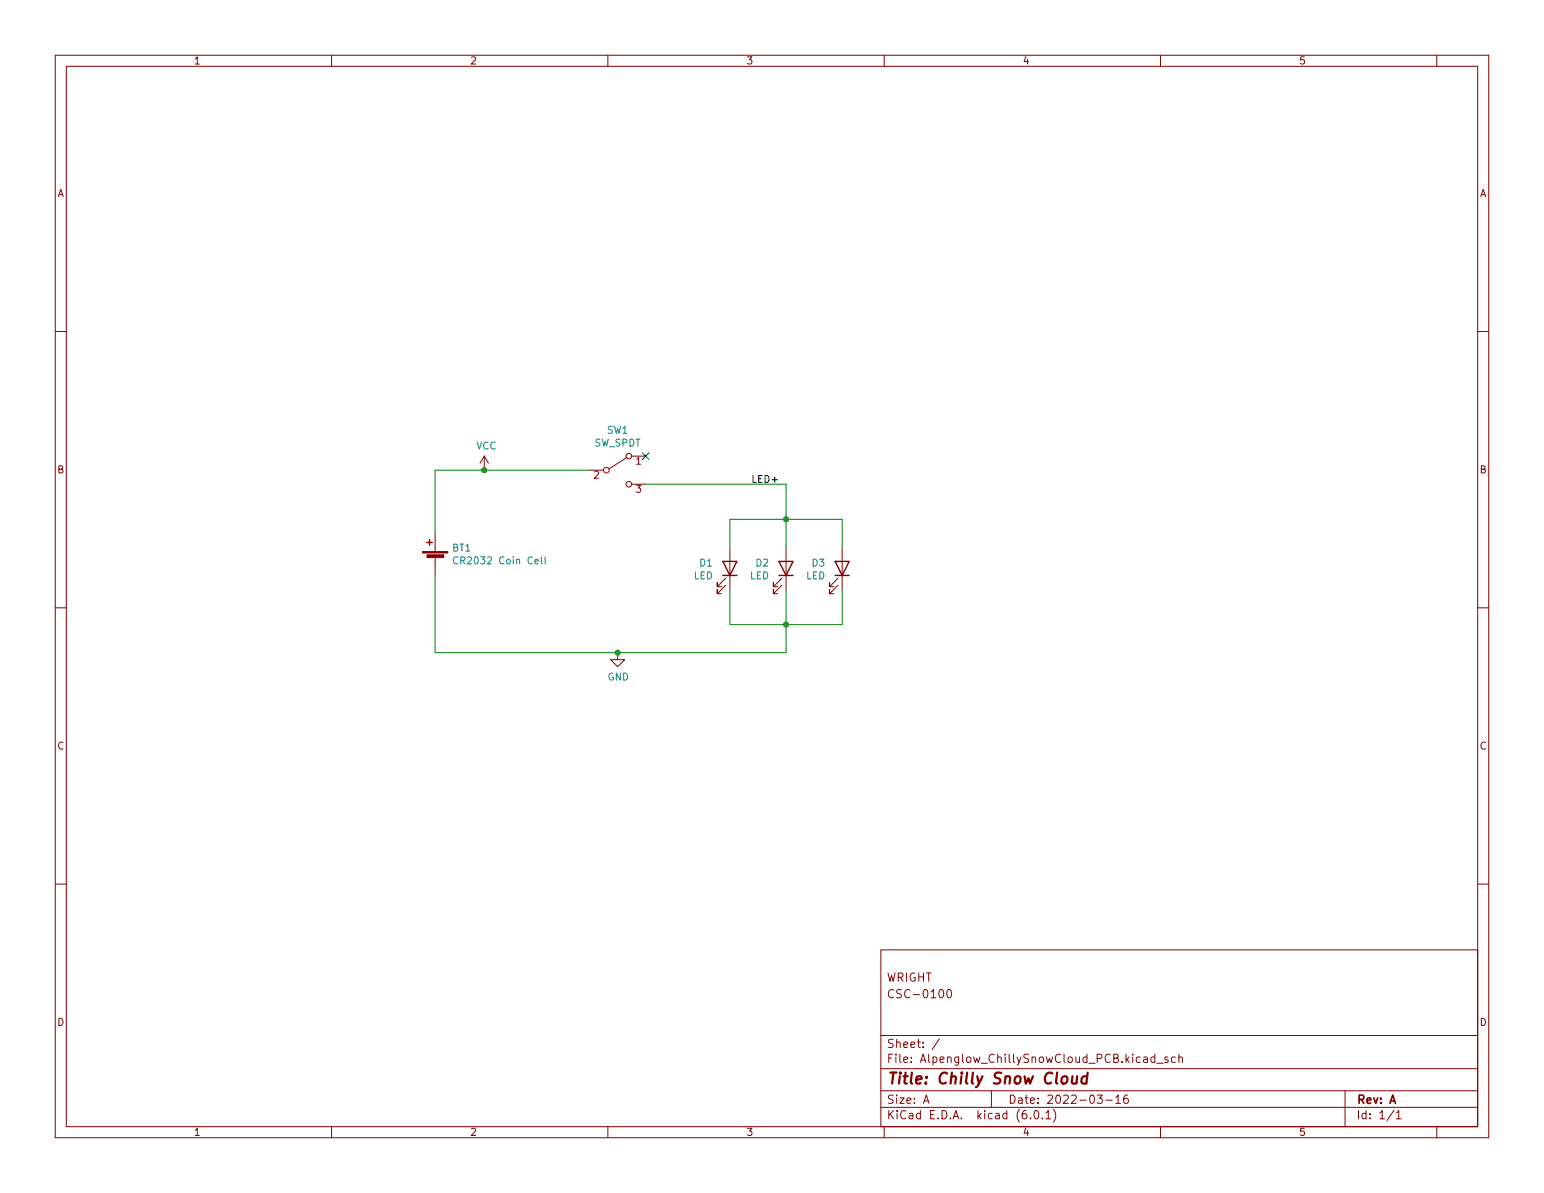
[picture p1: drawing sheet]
(kicad_sch (version 20211123) (generator eeschema)

 (paper "A")

 (title_block
  (title "Chilly Snow Cloud")
  (date "2022-03-16")
  (rev "A")
  (comment 2 "CSC-0100")
  (comment 3 "WRIGHT"))

 (lib_symbols
  (symbol "Device:Battery_Cell" (pin_numbers hide) (pin_names (offset 0) hide) (in_bom yes) (on_board yes)
   (property "Reference" "BT" (id 0) (at 2.54 2.54 0) (effects (font (size 1.27 1.27)) (justify left)))
   (property "Value" "Battery_Cell" (id 1) (at 2.54 0 0) (effects (font (size 1.27 1.27)) (justify left)))
   (property "Footprint" "" (id 2) (at 0 1.524 90) (effects (font (size 1.27 1.27)) hide))
   (property "Datasheet" "~" (id 3) (at 0 1.524 90) (effects (font (size 1.27 1.27)) hide))
   (symbol "Battery_Cell_0_1"
    (rectangle (start -2.286 1.778) (end 2.286 1.524) (stroke (width 0) (type default) (color 0 0 0 0)) (fill (type outline)))
    (rectangle (start -1.5748 1.1938) (end 1.4732 0.6858) (stroke (width 0) (type default) (color 0 0 0 0)) (fill (type outline)))
    (polyline (pts (xy 0 0.762) (xy 0 0)) (stroke (width 0) (type default) (color 0 0 0 0)) (fill (type none)))
    (polyline (pts (xy 0 1.778) (xy 0 2.54)) (stroke (width 0) (type default) (color 0 0 0 0)) (fill (type none)))
    (polyline (pts (xy 0.508 3.429) (xy 1.524 3.429)) (stroke (width 0.254) (type default) (color 0 0 0 0)) (fill (type none)))
    (polyline (pts (xy 1.016 3.937) (xy 1.016 2.921)) (stroke (width 0.254) (type default) (color 0 0 0 0)) (fill (type none))))
   (symbol "Battery_Cell_1_1"
    (pin passive line (at 0 5.08 270) (length 2.54) (name "+" (effects (font (size 1.27 1.27)))) (number "1" (effects (font (size 1.27 1.27)))))
    (pin passive line (at 0 -2.54 90) (length 2.54) (name "-" (effects (font (size 1.27 1.27)))) (number "2" (effects (font (size 1.27 1.27)))))))
  (symbol "Device:LED" (pin_numbers hide) (pin_names (offset 1.016) hide) (in_bom yes) (on_board yes)
   (property "Reference" "D" (id 0) (at 0 2.54 0) (effects (font (size 1.27 1.27))))
   (property "Value" "LED" (id 1) (at 0 -2.54 0) (effects (font (size 1.27 1.27))))
   (property "Footprint" "" (id 2) (at 0 0 0) (effects (font (size 1.27 1.27)) hide))
   (property "Datasheet" "~" (id 3) (at 0 0 0) (effects (font (size 1.27 1.27)) hide))
   (symbol "LED_0_1"
    (polyline (pts (xy -1.27 -1.27) (xy -1.27 1.27)) (stroke (width 0.254) (type default) (color 0 0 0 0)) (fill (type none)))
    (polyline (pts (xy -1.27 0) (xy 1.27 0)) (stroke (width 0) (type default) (color 0 0 0 0)) (fill (type none)))
    (polyline (pts (xy 1.27 -1.27) (xy 1.27 1.27) (xy -1.27 0) (xy 1.27 -1.27)) (stroke (width 0.254) (type default) (color 0 0 0 0)) (fill (type none)))
    (polyline (pts (xy -3.048 -0.762) (xy -4.572 -2.286) (xy -3.81 -2.286) (xy -4.572 -2.286) (xy -4.572 -1.524)) (stroke (width 0) (type default) (color 0 0 0 0)) (fill (type none)))
    (polyline (pts (xy -1.778 -0.762) (xy -3.302 -2.286) (xy -2.54 -2.286) (xy -3.302 -2.286) (xy -3.302 -1.524)) (stroke (width 0) (type default) (color 0 0 0 0)) (fill (type none))))
   (symbol "LED_1_1"
    (pin passive line (at -3.81 0 0) (length 2.54) (name "K" (effects (font (size 1.27 1.27)))) (number "1" (effects (font (size 1.27 1.27)))))
    (pin passive line (at 3.81 0 180) (length 2.54) (name "A" (effects (font (size 1.27 1.27)))) (number "2" (effects (font (size 1.27 1.27)))))))
  (symbol "Switch:SW_SPDT" (pin_names (offset 0) hide) (in_bom yes) (on_board yes)
   (property "Reference" "SW" (id 0) (at 0 4.318 0) (effects (font (size 1.27 1.27))))
   (property "Value" "SW_SPDT" (id 1) (at 0 -5.08 0) (effects (font (size 1.27 1.27))))
   (property "Footprint" "" (id 2) (at 0 0 0) (effects (font (size 1.27 1.27)) hide))
   (property "Datasheet" "~" (id 3) (at 0 0 0) (effects (font (size 1.27 1.27)) hide))
   (symbol "SW_SPDT_0_0"
    (circle (center -2.032 0) (radius 0.508) (stroke (width 0) (type default) (color 0 0 0 0)) (fill (type none)))
    (circle (center 2.032 -2.54) (radius 0.508) (stroke (width 0) (type default) (color 0 0 0 0)) (fill (type none))))
   (symbol "SW_SPDT_0_1"
    (polyline (pts (xy -1.524 0.254) (xy 1.651 2.286)) (stroke (width 0) (type default) (color 0 0 0 0)) (fill (type none)))
    (circle (center 2.032 2.54) (radius 0.508) (stroke (width 0) (type default) (color 0 0 0 0)) (fill (type none))))
   (symbol "SW_SPDT_1_1"
    (pin passive line (at 5.08 2.54 180) (length 2.54) (name "A" (effects (font (size 1.27 1.27)))) (number "1" (effects (font (size 1.27 1.27)))))
    (pin passive line (at -5.08 0 0) (length 2.54) (name "B" (effects (font (size 1.27 1.27)))) (number "2" (effects (font (size 1.27 1.27)))))
    (pin passive line (at 5.08 -2.54 180) (length 2.54) (name "C" (effects (font (size 1.27 1.27)))) (number "3" (effects (font (size 1.27 1.27)))))))
  (symbol "power:GND" (power) (pin_names (offset 0)) (in_bom yes) (on_board yes)
   (property "Reference" "#PWR" (id 0) (at 0 -6.35 0) (effects (font (size 1.27 1.27)) hide))
   (property "Value" "GND" (id 1) (at 0 -3.81 0) (effects (font (size 1.27 1.27))))
   (property "Footprint" "" (id 2) (at 0 0 0) (effects (font (size 1.27 1.27)) hide))
   (property "Datasheet" "" (id 3) (at 0 0 0) (effects (font (size 1.27 1.27)) hide))
   (symbol "GND_0_1"
    (polyline (pts (xy 0 0) (xy 0 -1.27) (xy 1.27 -1.27) (xy 0 -2.54) (xy -1.27 -1.27) (xy 0 -1.27)) (stroke (width 0) (type default) (color 0 0 0 0)) (fill (type none))))
   (symbol "GND_1_1"
    (pin power_in line (at 0 0 270) (length 0) hide (name "GND" (effects (font (size 1.27 1.27)))) (number "1" (effects (font (size 1.27 1.27)))))))
  (symbol "power:VCC" (power) (pin_names (offset 0)) (in_bom yes) (on_board yes)
   (property "Reference" "#PWR" (id 0) (at 0 -3.81 0) (effects (font (size 1.27 1.27)) hide))
   (property "Value" "VCC" (id 1) (at 0 3.81 0) (effects (font (size 1.27 1.27))))
   (property "Footprint" "" (id 2) (at 0 0 0) (effects (font (size 1.27 1.27)) hide))
   (property "Datasheet" "" (id 3) (at 0 0 0) (effects (font (size 1.27 1.27)) hide))
   (symbol "VCC_0_1"
    (polyline (pts (xy -0.762 1.27) (xy 0 2.54)) (stroke (width 0) (type default) (color 0 0 0 0)) (fill (type none)))
    (polyline (pts (xy 0 0) (xy 0 2.54)) (stroke (width 0) (type default) (color 0 0 0 0)) (fill (type none)))
    (polyline (pts (xy 0 2.54) (xy 0.762 1.27)) (stroke (width 0) (type default) (color 0 0 0 0)) (fill (type none))))
   (symbol "VCC_1_1"
    (pin power_in line (at 0 0 90) (length 0) hide (name "VCC" (effects (font (size 1.27 1.27)))) (number "1" (effects (font (size 1.27 1.27))))))))

 (junction (at 142.24 93.98) (diameter 0) (color 0 0 0 0))
 (junction (at 142.24 113.03) (diameter 0) (color 0 0 0 0))
 (junction (at 111.76 118.11) (diameter 0) (color 0 0 0 0))
 (junction (at 87.63 85.09) (diameter 0) (color 0 0 0 0))

 (no_connect (at 116.84 82.55))

 (wire (pts (xy 78.74 118.11) (xy 78.74 104.14)) (stroke (width 0) (type default) (color 0 0 0 0)))
 (wire (pts (xy 111.76 118.11) (xy 78.74 118.11)) (stroke (width 0) (type default) (color 0 0 0 0)))
 (wire (pts (xy 142.24 93.98) (xy 142.24 87.63)) (stroke (width 0) (type default) (color 0 0 0 0)))
 (wire (pts (xy 78.74 85.09) (xy 87.63 85.09)) (stroke (width 0) (type default) (color 0 0 0 0)))
 (wire (pts (xy 152.4 113.03) (xy 142.24 113.03)) (stroke (width 0) (type default) (color 0 0 0 0)))
 (wire (pts (xy 142.24 93.98) (xy 152.4 93.98)) (stroke (width 0) (type default) (color 0 0 0 0)))
 (wire (pts (xy 87.63 85.09) (xy 106.68 85.09)) (stroke (width 0) (type default) (color 0 0 0 0)))
 (wire (pts (xy 142.24 99.06) (xy 142.24 93.98)) (stroke (width 0) (type default) (color 0 0 0 0)))
 (wire (pts (xy 142.24 113.03) (xy 132.08 113.03)) (stroke (width 0) (type default) (color 0 0 0 0)))
 (wire (pts (xy 116.84 87.63) (xy 142.24 87.63)) (stroke (width 0) (type default) (color 0 0 0 0)))
 (wire (pts (xy 132.08 93.98) (xy 142.24 93.98)) (stroke (width 0) (type default) (color 0 0 0 0)))
 (wire (pts (xy 142.24 118.11) (xy 111.76 118.11)) (stroke (width 0) (type default) (color 0 0 0 0)))
 (wire (pts (xy 132.08 99.06) (xy 132.08 93.98)) (stroke (width 0) (type default) (color 0 0 0 0)))
 (wire (pts (xy 152.4 106.68) (xy 152.4 113.03)) (stroke (width 0) (type default) (color 0 0 0 0)))
 (wire (pts (xy 78.74 96.52) (xy 78.74 85.09)) (stroke (width 0) (type default) (color 0 0 0 0)))
 (wire (pts (xy 142.24 113.03) (xy 142.24 118.11)) (stroke (width 0) (type default) (color 0 0 0 0)))
 (wire (pts (xy 152.4 93.98) (xy 152.4 99.06)) (stroke (width 0) (type default) (color 0 0 0 0)))
 (wire (pts (xy 142.24 106.68) (xy 142.24 113.03)) (stroke (width 0) (type default) (color 0 0 0 0)))
 (wire (pts (xy 132.08 106.68) (xy 132.08 113.03)) (stroke (width 0) (type default) (color 0 0 0 0)))

 (label "LED+" (at 135.89 87.63 0) (effects (font (size 1.27 1.27)) (justify left bottom)))

 (symbol (lib_id "Device:LED") (at 132.08 102.87 270) (mirror x) (unit 1) (in_bom yes) (on_board yes)
  (property "Reference" "D1" (id 0) (at 129.0828 101.8794 90) (effects (font (size 1.27 1.27)) (justify right)))
  (property "Value" "LED" (id 1) (at 129.0828 104.1908 90) (effects (font (size 1.27 1.27)) (justify right)))
  (property "Footprint" "LED_THT:LED_D5.0mm" (id 2) (at 132.08 102.87 0) (effects (font (size 1.27 1.27)) hide))
  (property "Datasheet" "~" (id 3) (at 132.08 102.87 0) (effects (font (size 1.27 1.27)) hide)) (pin "1") (pin "2"))

 (symbol (lib_id "Device:LED") (at 152.4 102.87 270) (mirror x) (unit 1) (in_bom yes) (on_board yes)
  (property "Reference" "D3" (id 0) (at 149.4028 101.8794 90) (effects (font (size 1.27 1.27)) (justify right)))
  (property "Value" "LED" (id 1) (at 149.4028 104.1908 90) (effects (font (size 1.27 1.27)) (justify right)))
  (property "Footprint" "LED_THT:LED_D5.0mm" (id 2) (at 152.4 102.87 0) (effects (font (size 1.27 1.27)) hide))
  (property "Datasheet" "~" (id 3) (at 152.4 102.87 0) (effects (font (size 1.27 1.27)) hide)) (pin "1") (pin "2"))

 (symbol (lib_id "Device:Battery_Cell") (at 78.74 101.6 0) (mirror y) (unit 1) (in_bom yes) (on_board yes)
  (property "Reference" "BT1" (id 0) (at 81.7372 99.1616 0) (effects (font (size 1.27 1.27)) (justify right)))
  (property "Value" "CR2032 Coin Cell" (id 1) (at 81.7372 101.473 0) (effects (font (size 1.27 1.27)) (justify right)))
  (property "Footprint" "Alpenglow:BatteryHolder_MPD_BK888_2032_THRU" (id 2) (at 78.74 100.076 90) (effects (font (size 1.27 1.27)) hide))
  (property "Datasheet" "~" (id 3) (at 78.74 100.076 90) (effects (font (size 1.27 1.27)) hide)) (pin "1") (pin "2"))

 (symbol (lib_id "Switch:SW_SPDT") (at 111.76 85.09 0) (unit 1) (in_bom yes) (on_board yes)
  (property "Reference" "SW1" (id 0) (at 111.76 77.851 0))
  (property "Value" "SW_SPDT" (id 1) (at 111.76 80.1624 0))
  (property "Footprint" "Alpenglow:SW_SPDT_SLIDE_THRU_RTA" (id 2) (at 111.76 85.09 0) (effects (font (size 1.27 1.27)) hide))
  (property "Datasheet" "~" (id 3) (at 111.76 85.09 0) (effects (font (size 1.27 1.27)) hide)) (pin "1") (pin "2") (pin "3"))

 (symbol (lib_id "Device:LED") (at 142.24 102.87 270) (mirror x) (unit 1) (in_bom yes) (on_board yes)
  (property "Reference" "D2" (id 0) (at 139.2428 101.8794 90) (effects (font (size 1.27 1.27)) (justify right)))
  (property "Value" "LED" (id 1) (at 139.2428 104.1908 90) (effects (font (size 1.27 1.27)) (justify right)))
  (property "Footprint" "LED_THT:LED_D5.0mm" (id 2) (at 142.24 102.87 0) (effects (font (size 1.27 1.27)) hide))
  (property "Datasheet" "~" (id 3) (at 142.24 102.87 0) (effects (font (size 1.27 1.27)) hide)) (pin "1") (pin "2"))

 (symbol (lib_id "power:GND") (at 111.76 118.11 0) (unit 1) (in_bom yes) (on_board yes)
  (property "Reference" "#PWR01" (id 0) (at 111.76 124.46 0) (effects (font (size 1.27 1.27)) hide))
  (property "Value" "GND" (id 1) (at 111.887 122.5042 0))
  (property "Footprint" "" (id 2) (at 111.76 118.11 0) (effects (font (size 1.27 1.27)) hide))
  (property "Datasheet" "" (id 3) (at 111.76 118.11 0) (effects (font (size 1.27 1.27)) hide)) (pin "1"))

 (symbol (lib_id "power:VCC") (at 87.63 85.09 0) (unit 1) (in_bom yes) (on_board yes)
  (property "Reference" "#PWR0101" (id 0) (at 87.63 88.9 0) (effects (font (size 1.27 1.27)) hide))
  (property "Value" "VCC" (id 1) (at 88.011 80.6958 0))
  (property "Footprint" "" (id 2) (at 87.63 85.09 0) (effects (font (size 1.27 1.27)) hide))
  (property "Datasheet" "" (id 3) (at 87.63 85.09 0) (effects (font (size 1.27 1.27)) hide)) (pin "1"))

 (sheet_instances (path "" (page "1")))

)
